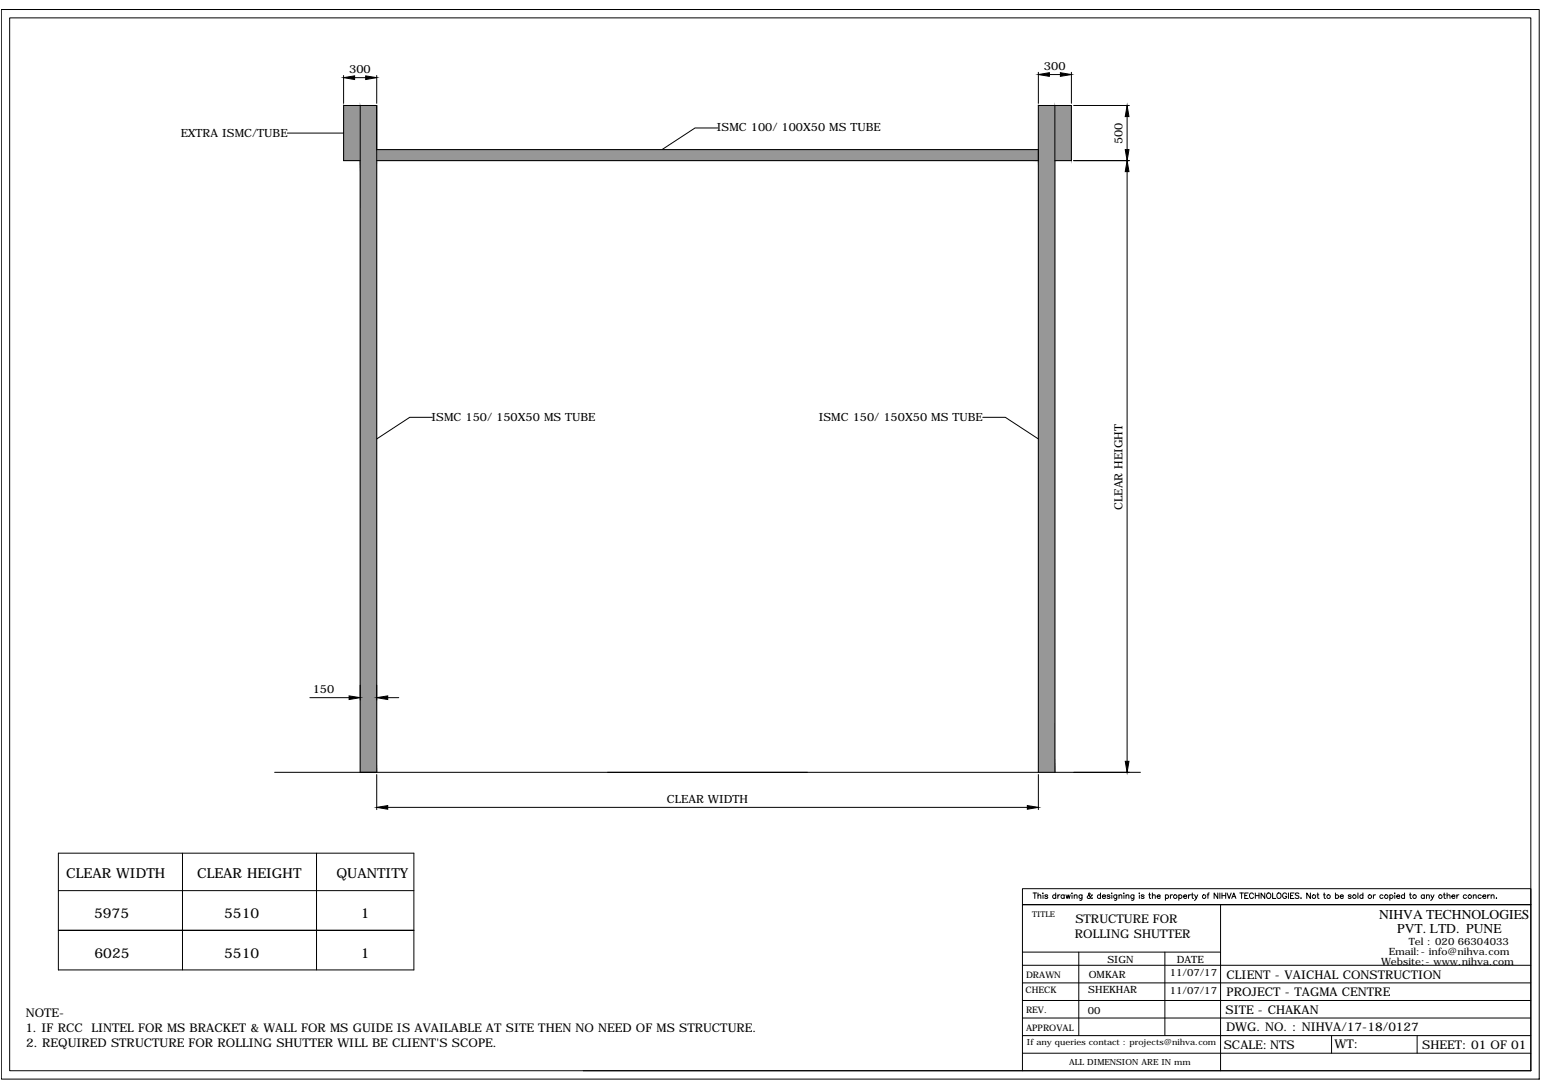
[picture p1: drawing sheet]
<svg xmlns="http://www.w3.org/2000/svg" width="841mm" height="594mm" viewBox="0 0 841 594" stroke-linecap="round" stroke-linejoin="round" font-family="sans-serif">
<!-- layer: 0 -->
<g fill="#979797" stroke="#979797" stroke-width=".55">
<path d="M567 58v24h9zM567 58h9v24z"/>
<path d="M576 58v30h9zM576 58h9v30z"/>
<path d="M567 82v6h9zM567 82h9v6z"/>
<path d="M206 82v6h361zM206 82h361v6z"/>
<path d="M197 58v30h9zM197 58h9v30z"/>
<path d="M188 58v30h9zM188 58h9v30z"/>
<path d="M567 88v334h9zM567 88h9v334z"/>
<path d="M197 88v334h9zM197 88h9v334z"/>
</g>
<g fill="none" stroke="#000" stroke-width=".55">
<path d="M1 5h839v584h-839zM5 10h830v575h-830zM567 39v17M585 39v17M188 41v15M194 42h6M197 58v364M206 41v15M573 41h6M576 58v364M586 58h30M157 73h31"/>
<path d="M392 70h-13l-18 12M615 64v18M197 88h-9v-30h18v364M206 82h361M206 88h361M576 88h9v-30h-18v364M586 88h30M615 94v322M236 228h-12l-18 12M536 228h13l18 12M169 381h22M212 381h6"/>
<path d="M150 422h472M206 423v19M567 423v19M212 441h349M32 466h194v64h-194zM100 466v64M173 466v64M32 486h194M564 488h2M565 488v3M566 489h2v2M566 488v3"/>
<path d="M569 488h.1M569 489v2M572 489h-2l2 1-1 1-1-1M576 489a.9 .9 0 0 0-1 0 .9 .9 0 0 0 0 1 .9 .9 0 0 0 1 0M576 488v3M577 489v2M579 489h-2M581 489a1 1 0 0 0-2 0 1 1 0 0 0 0 1 1 1 0 0 0 2 0M581 489v2M582 489v2l1-2 1 2v-2M585 488h.1M585 489v2"/>
<path d="M586 489h2v2M586 489v2M591 489l-1 2h-1M591 489a1 1 0 0 0-2 0 .9 .9 0 0 0 0 1 1 1 0 0 0 2 0M596 489a1.8 1.8 0 0 1-3 1v-1l2-1-1 1 2 1M601 489a1 1 0 0 0-2 0 .9 .9 0 0 0 0 1 1 1 0 0 0 2 0M601 488v3M602 489h1a1 1 0 0 0-1 0 1 1 0 0 0 0 2 1 1 0 0 0 1-1M606 489h-2l2 1-1 1-1-1M607 488h.1M607 489v2M610 489l-1 2h-1"/>
<path d="M610 489a1 1 0 0 0-2 0 .9 .9 0 0 0 0 1 1 1 0 0 0 2 0M611 489h1v2M611 489v2M613 488h.1M613 489v2M615 489h1v2M615 489v2M619 489v2h-1M619 489a1 1 0 0 0-2 0 1 1 0 0 0 0 1 1 1 0 0 0 2 0M622 488h.1M622 489v2M624 489h-1l1 1h-1"/>
<path d="M627 489h1M627 488v2l1 1M629 489h1v2M629 488v3M632 489h1a1 1 0 0 0-1 0 1 1 0 0 0-1 1 1 1 0 0 0 2 0M636 489a1 1 0 0 1 1 0 1 1 0 0 1 0 1 1 1 0 0 1-1 0M636 489v3M639 489v2M640 489h-1M643 489a1 1 0 0 1 2 0 .9 .9 0 0 1 0 1 1 1 0 0 1-2 0M643 489v3M646 489h2a1 1 0 0 0-2 0 1 1 0 0 0 0 2 1.1 1.1 0 0 0 2-1"/>
<path d="M649 489v2M650 489h-1M650 489h1M651 488v2v1M652 489l1 2 1-2M653 491l-1 1M659 489h1M660 488h-1v3M665 488v3l-2-3v3M666 488v3M666 494v91M667 488v3"/>
<path d="M667 489h2M669 488v3M670 488l1 3 1-3M672 491l1-3 2 3M673 490h1M677 488h2M678 488v3M679 489h1M681 488h-2v3h2M684 488a1.1 1.1 0 0 0-1 0 1.1 1.1 0 0 0-1 1 1.1 1.1 0 0 0 1 2 1.1 1.1 0 0 0 1-1M685 489h2M685 488v3"/>
<path d="M687 488v3M690 488v3l-2-3v3M695 488v3h1M702 488a1.1 1.1 0 0 0-1 0 1.1 1.1 0 0 0-1 1 1.1 1.1 0 0 0 1 2 1.1 1.1 0 0 0 1-2h-1M703 488v3M704 489h1M706 488h-2v3h2M709 488h-1h-1l2 1v1h-2M710 490h.1M715 488v3l-2-3v3M719 489h1M719 488v2l1 1"/>
<path d="M722 489h1M723 488v2v1M729 489a1 1 0 0 1 1 0 1 1 0 0 1 0 1 1 1 0 0 1-1 0M729 488v3M731 489h2a1 1 0 0 0-1 0 1 1 0 0 0 0 2 1 1 0 0 0 1-1M737 489h-1l1 1h-1M741 488v3M744 489a1 1 0 0 0-2 0 .9 .9 0 0 0 0 1 1 1 0 0 0 2 0M744 488v3M750 489v2M751 489h-1M755 489a1 1 0 0 0-2 0 1 1 0 0 0 0 1 1 1 0 0 0 2 0"/>
<path d="M759 489a1 1 0 0 1 1 0 1 1 0 0 1 0 1 1 1 0 0 1-1 0M759 489v3M761 488h.1M761 489v2M762 489h2a1 1 0 0 0-2 0 1 1 0 0 0 0 2 1.1 1.1 0 0 0 2-1M767 489a1 1 0 0 0-2 0 1 1 0 0 0 0 1 1 1 0 0 0 2 0M767 488v3M769 489h1M770 488v2v1M777 489a1 1 0 0 0-1 0 1 1 0 0 0 0 1 1 1 0 0 0 1 0M777 489v2M778 489h2v2"/>
<path d="M778 489v2M781 489l1 2 1-2M782 491l-1 1M788 489h1M788 488v2l1 1M790 489h1v2M790 488v3M792 489h2a1 1 0 0 0-1 0 1 1 0 0 0-1 1 1 1 0 0 0 1 1l1-1M795 489v2M796 489h-1M800 489a1 1 0 0 0-1 0 1 1 0 0 0 0 1 1 1 0 0 0 1 0M804 489h2v2"/>
<path d="M804 489v2M808 489a1 1 0 0 0-1 0 1 1 0 0 0 0 1 1 1 0 0 0 1 0M809 489h2a1 1 0 0 0-2 0 1 1 0 0 0 0 2 1.1 1.1 0 0 0 2-1M812 489v2M813 489h-1M814 489h1v2M814 489v2M817 490h.1M226 508h-194h194M558 520h108M589 520v45M636 520v45"/>
<path d="M558 537h277M558 527h277M558 556h277M558 546h277M558 565h277M558 575h277M727 565v10M773 565v10M318 585h517M558 585v-91h277h-277v-9h277v100"/>
<circle cx="641" cy="490" r="1"/>
<circle cx="657" cy="490" r="1"/>
<circle cx="692" cy="489" r="1.4"/>
<circle cx="698" cy="489" r="1.4"/>
<circle cx="717" cy="490" r="1"/>
<circle cx="725" cy="490" r="1"/>
<circle cx="739" cy="490" r="1"/>
<circle cx="748" cy="490" r="1"/>
<circle cx="757" cy="490" r="1"/>
<circle cx="772" cy="490" r="1"/>
<circle cx="786" cy="490" r="1"/>
<circle cx="802" cy="490" r="1"/>
</g>
<path d="M567 41l6-1v2zM579 40l6 1-6 1zM188 42l6-1v2zM200 41l6 1-6 1zM615 58l1 6h-2zM615 88l1 6h-2zM614 82h2l-1 6zM191 380l6 1-6 1zM206 381l6-1v2zM614 416h2l-1 6zM206 441l6-1v2zM561 440l6 1-6 1z" fill="#000" stroke="#000" stroke-width=".55"/>
<g font-size="7.5">
<text x="36" y="479">CLEAR WIDTH</text>
<text x="108" y="479">CLEAR HEIGHT</text>
<text x="184" y="479">QUANTITY</text>
<text x="51" y="501">5975</text>
<text x="122" y="501">5510</text>
<text x="197" y="501">1</text>
<text x="52" y="523">6025</text>
<text x="122" y="523">5510</text>
<text x="197" y="523">1</text>
</g>
<g font-size="7.4">
<text x="753" y="502">NIHVA TECHNOLOGIES</text>
<text x="763" y="510">PVT. LTD. PUNE</text>
</g>
<g font-size="6.6">
<text x="587" y="504">STRUCTURE FOR</text>
<text x="587" y="512">ROLLING SHUTTER</text>
<text x="669" y="534">CLIENT - VAICHAL CONSTRUCTION</text>
<text x="669" y="544">PROJECT - TAGMA CENTRE</text>
<text x="14" y="555">NOTE-</text>
<text x="669" y="553">SITE - CHAKAN</text>
<text x="14" y="563">1. IF RCC</text>
<text x="50" y="563">LINTEL FOR MS BRACKET &amp; WALL FOR MS GUIDE IS AVAILABLE AT SITE THEN NO NEED OF MS STRUCTURE.</text>
<text x="669" y="563">DWG. NO. : NIHVA/17-18/0127</text>
<text x="14" y="572">2. REQUIRED STRUCTURE FOR ROLLING SHUTTER WILL BE CLIENT'S SCOPE.</text>
<text x="668" y="573">SCALE:NTS</text>
<text x="728" y="573">WT:</text>
<text x="776" y="573">SHEET: 01 OF 01</text>
</g>
<g font-size="6.2">
<text x="191" y="40">300</text>
<text x="570" y="38">300</text>
<text x="391" y="72">ISMC 100/ 100X50 MS TUBE</text>
<text x="99" y="75">EXTRA ISMC/TUBE</text>
<text x="613" y="79" transform="rotate(-90 613 79)">500</text>
<text x="236" y="230">ISMC 150/ 150X50 MS TUBE</text>
<text x="447" y="230">ISMC 150/ 150X50 MS TUBE</text>
<text x="613" y="278" transform="rotate(-90 613 278)">CLEAR HEIGHT</text>
<text x="171" y="378">150</text>
<text x="364" y="438">CLEAR WIDTH</text>
</g>
<g font-size="5.5">
<text x="769" y="516">Tel : 020 66304033</text>
<text x="758" y="521">Email:- info@nihva.com</text>
<text x="604" y="526">SIGN</text>
<text x="642" y="526">DATE</text>
<text x="754" y="527">Website:- www.nihva.com</text>
<text x="638" y="533">11/07/17</text>
<text x="594" y="534">OMKAR</text>
<text x="594" y="542">SHEKHAR</text>
<text x="638" y="543">11/07/17</text>
<text x="594" y="554">00</text>
</g>
<g font-size="4.9">
<text x="560" y="534">DRAWN</text>
<text x="560" y="542">CHECK</text>
<text x="560" y="553">REV.</text>
<text x="560" y="563">APPROVAL</text>
</g>
<g font-size="4.6">
<text x="560" y="570">If any queries contact : projects@nihva.com</text>
<text x="583" y="581">ALL DIMENSION ARE IN mm</text>
</g>
<text font-size="4.4" x="563" y="501">TITLE</text>
</svg>
